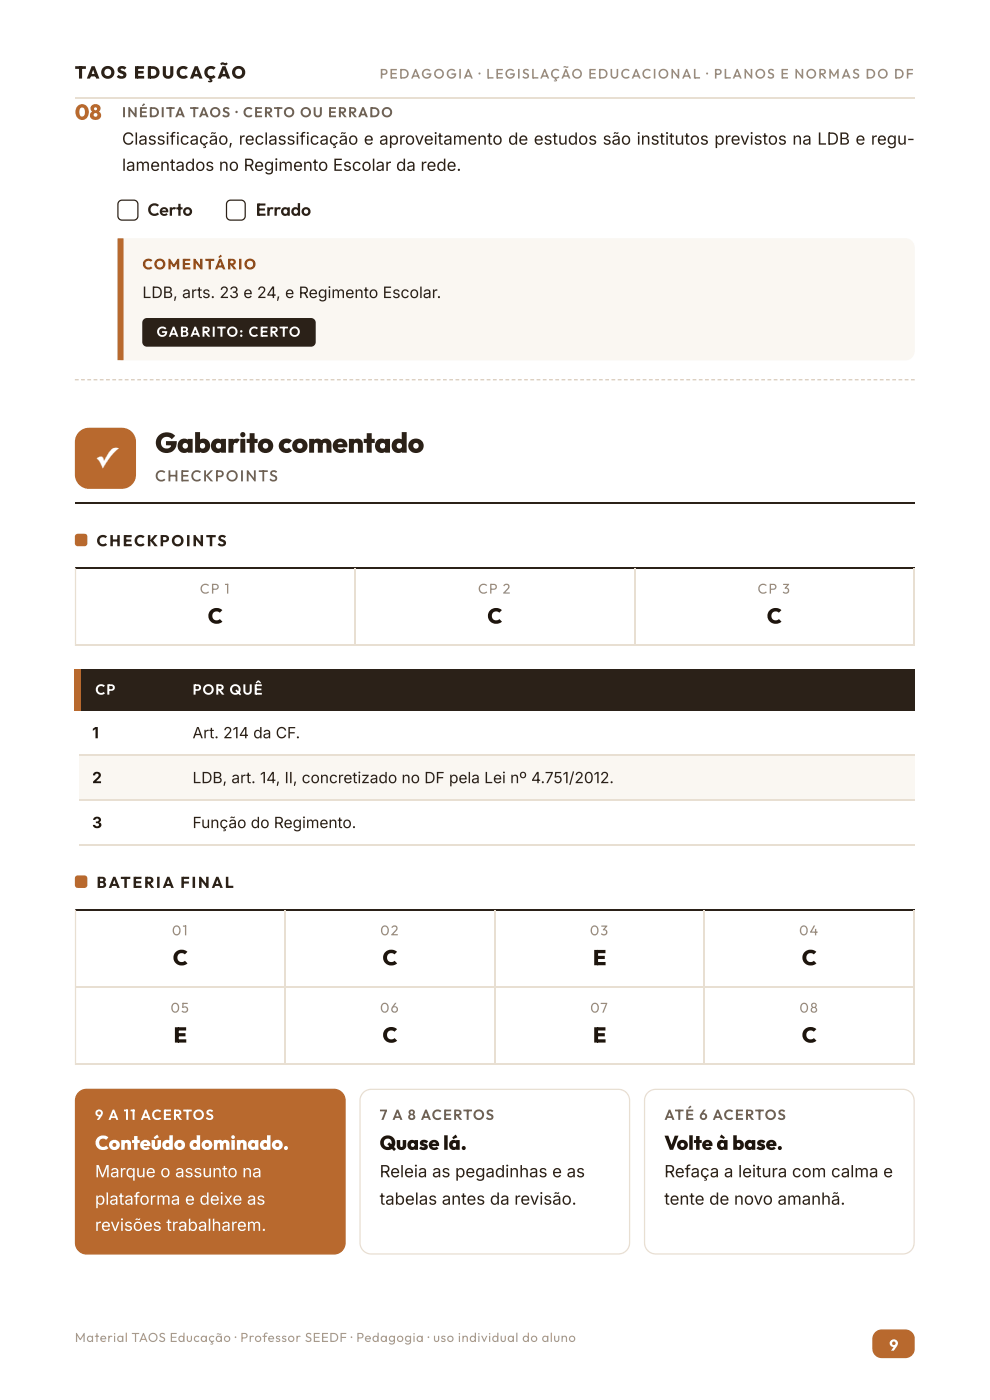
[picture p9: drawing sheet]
<svg xmlns="http://www.w3.org/2000/svg" width="210mm" height="297mm" viewBox="0 0 210 297" stroke-linecap="round" stroke-linejoin="round" font-family="sans-serif">
<path d="M15.9 20.8h178" fill="none" stroke="#e8dfd2" stroke-width=".26"/>
<path d="M185.5 282.6l.5-.3 .7-.2 5.2-.1a2 2 0 0 1 2 2v2.1a2 2 0 0 1-2 2h-5a2 2 0 0 1-2-2l.1-2.4z" fill="#b8692e"/>
<path d="M15.9 80.4h.8v.3h-.8zM17.2 80.4h.8v.3h-.8zM18.5 80.4h.8v.3h-.8zM19.8 80.4h.8v.3h-.8zM21.2 80.4h.8v.3h-.8zM22.5 80.4h.8v.3h-.8zM23.8 80.4h.8v.3h-.8zM25.1 80.4h.8v.3h-.8zM26.5 80.4h.8v.3h-.8zM27.8 80.4h.8v.3h-.8zM29.1 80.4h.8v.3h-.8zM30.4 80.4h.8v.3h-.8zM31.7 80.4h.8v.3h-.8zM33.1 80.4h.8v.3h-.8zM34.4 80.4h.8v.3h-.8zM35.7 80.4h.8v.3h-.8zM37 80.4h.8v.3h-.8zM38.4 80.4h.8v.3h-.8zM39.7 80.4h.8v.3h-.8zM41 80.4h.8v.3h-.8zM42.3 80.4h.8v.3h-.8zM43.7 80.4h.7v.3h-.7zM45 80.4h.8v.3h-.8zM46.3 80.4h.8v.3h-.8zM47.6 80.4h.8v.3h-.8zM48.9 80.4h.8v.3h-.8zM50.3 80.4h.8v.3h-.8zM51.6 80.4h.8v.3h-.8zM52.9 80.4h.8v.3h-.8zM54.2 80.4h.8v.3h-.8zM55.6 80.4h.8v.3h-.8zM56.9 80.4h.8v.3h-.8zM58.2 80.4h.8v.3h-.8zM59.5 80.4h.8v.3h-.8zM60.9 80.4h.7v.3h-.7zM62.2 80.4h.8v.3h-.8zM63.5 80.4h.8v.3h-.8zM64.8 80.4h.8v.3h-.8zM66.1 80.4h.8v.3h-.8zM67.5 80.4h.8v.3h-.8zM68.8 80.4h.8v.3h-.8zM70.1 80.4h.8v.3h-.8zM71.4 80.4h.8v.3h-.8zM72.8 80.4h.8v.3h-.8zM74.1 80.4h.8v.3h-.8zM75.4 80.4h.8v.3h-.8zM76.7 80.4h.8v.3h-.8zM78 80.4h.8v.3h-.8zM79.4 80.4h.8v.3h-.8zM80.7 80.4h.8v.3h-.8zM82 80.4h.8v.3h-.8zM83.3 80.4h.8v.3h-.8zM84.7 80.4h.8v.3h-.8zM86 80.4h.8v.3h-.8zM87.3 80.4h.8v.3h-.8zM88.6 80.4h.8v.3h-.8zM90 80.4h.7v.3h-.7zM91.3 80.4h.8v.3h-.8zM92.6 80.4h.8v.3h-.8zM93.9 80.4h.8v.3h-.8zM95.2 80.4h.8v.3h-.8zM96.6 80.4h.8v.3h-.8zM97.9 80.4h.8v.3h-.8zM99.2 80.4h.8v.3h-.8zM100.5 80.4h.8v.3h-.8zM101.9 80.4h.8v.3h-.8zM103.2 80.4h.8v.3h-.8zM104.5 80.4h.8v.3h-.8zM105.8 80.4h.8v.3h-.8zM107.2 80.4h.7v.3h-.7zM108.5 80.4h.8v.3h-.8zM109.8 80.4h.8v.3h-.8zM111.1 80.4h.8v.3h-.8zM112.4 80.4h.8v.3h-.8zM113.8 80.4h.8v.3h-.8zM115.1 80.4h.8v.3h-.8zM116.4 80.4h.8v.3h-.8zM117.7 80.4h.8v.3h-.8zM119.1 80.4h.8v.3h-.8zM120.4 80.4h.8v.3h-.8zM121.7 80.4h.8v.3h-.8zM123 80.4h.8v.3h-.8zM124.3 80.4h.8v.3h-.8zM125.7 80.4h.8v.3h-.8zM127 80.4h.8v.3h-.8zM128.3 80.4h.8v.3h-.8zM129.6 80.4h.8v.3h-.8zM131 80.4h.8v.3h-.8zM132.3 80.4h.8v.3h-.8zM133.6 80.4h.8v.3h-.8zM134.9 80.4h.8v.3h-.8zM136.3 80.4h.7v.3h-.7zM137.6 80.4h.8v.3h-.8zM138.9 80.4h.8v.3h-.8zM140.2 80.4h.8v.3h-.8zM141.5 80.4h.8v.3h-.8zM142.9 80.4h.8v.3h-.8zM144.2 80.4h.8v.3h-.8zM145.5 80.4h.8v.3h-.8zM146.8 80.4h.8v.3h-.8zM148.2 80.4h.8v.3h-.8zM149.5 80.4h.8v.3h-.8zM150.8 80.4h.8v.3h-.8zM152.1 80.4h.8v.3h-.8zM153.5 80.4h.7v.3h-.7zM154.8 80.4h.8v.3h-.8zM156.1 80.4h.8v.3h-.8zM157.4 80.4h.8v.3h-.8zM158.7 80.4h.8v.3h-.8zM160.1 80.4h.8v.3h-.8zM161.4 80.4h.8v.3h-.8zM162.7 80.4h.8v.3h-.8zM164 80.4h.8v.3h-.8zM165.4 80.4h.8v.3h-.8zM166.7 80.4h.8v.3h-.8zM168 80.4h.8v.3h-.8zM169.3 80.4h.8v.3h-.8zM170.6 80.4h.8v.3h-.8zM172 80.4h.8v.3h-.8zM173.3 80.4h.8v.3h-.8zM174.6 80.4h.8v.3h-.8zM175.9 80.4h.8v.3h-.8zM177.3 80.4h.8v.3h-.8zM178.6 80.4h.8v.3h-.8zM179.9 80.4h.8v.3h-.8zM181.2 80.4h.8v.3h-.8zM182.6 80.4h.7v.3h-.7zM183.9 80.4h.8v.3h-.8zM185.2 80.4h.8v.3h-.8zM186.5 80.4h.8v.3h-.8zM187.8 80.4h.8v.3h-.8zM189.2 80.4h.8v.3h-.8zM190.5 80.4h.8v.3h-.8zM191.8 80.4h.8v.3h-.8zM193.1 80.4h.8v.3h-.8z" fill="#d6cabb"/>
<path d="M25.5 50.5h166.4a1.99 1.99 0 0 1 2 2v22a1.99 1.99 0 0 1-2 2h-166.4z" fill="#faf7f2"/>
<path d="M24.9 50.5h1.3v26h-1.3z" fill="#b8692e"/>
<path d="M15.9 106.8h178M15.9 120.5h178" fill="none" stroke="#2b2118" stroke-width=".26"/>
<path d="M16 120.4v16.6" fill="none" stroke="#e8dfd2" stroke-width=".26"/>
<g fill="#2b2118">
<path d="M16.7 142.1h21.1v8.7h-21.1z"/>
<path d="M37.8 142.1h156.1v8.7h-156.1z"/>
</g>
<g fill="#faf7f2">
<path d="M16.7 160.3h21.1v9.6h-21.1z"/>
<path d="M37.8 160.3h156.1v9.6h-156.1z"/>
</g>
<path d="M15.9 142.1h1.3v8.7h-1.3z" fill="#b8692e"/>
<path d="M16.7 160.2h177.2M16.7 169.7h177.2M16.7 179.2h177.2M16 192.9v33" fill="none" stroke="#e8dfd2" stroke-width=".26"/>
<path d="M25.3 42.7l.6-.2h2.5a.87 .87 0 0 1 .8 .8v2.5a.87 .87 0 0 1-.8 .9h-2.5a.87 .87 0 0 1-.9-.9v-2.5zM48.3 42.7l.6-.2h2.2a.87 .87 0 0 1 .9 .8v2.5a.87 .87 0 0 1-.9 .9h-2.2a.87 .87 0 0 1-.9-.9v-2.5zM15.9 193h178" fill="none" stroke="#2b2118" stroke-width=".26"/>
<path d="M30.5 67.8l.7-.3h34.7a1 1 0 0 1 1 1v4.1a1 1 0 0 1-1 1h-34.7a1 1 0 0 1-1-1v-4.1z" fill="#2b2118"/>
<g fill="#b8692e">
<path d="M16.8 91.6l.9-.6 1-.2 7.1-.1a3 3 0 0 1 3 3v7a3 3 0 0 1-3 3h-6.9a3 3 0 0 1-3-3v-7.1l.3-1.2z"/>
<path d="M16.1 113.4l.4-.2h1.4a.6 .6 0 0 1 .6 .6v1.5a.6 .6 0 0 1-.6 .6h-1.4a.6 .6 0 0 1-.6-.6v-1.5z"/>
</g>
<path d="M16.1 136.9h177.8M75.3 120.6v16.4M134.5 120.6v16.4M193.8 120.6v16.4" fill="none" stroke="#e8dfd2" stroke-width=".26"/>
<path d="M16.1 185.9l.4-.2h1.4a.6 .6 0 0 1 .6 .6v1.5a.6 .6 0 0 1-.6 .6h-1.4a.6 .6 0 0 1-.6-.6v-1.5z" fill="#b8692e"/>
<path d="M60.5 193.1v32.8M104.9 193.1v32.8M149.4 193.1v32.8M193.8 193.1v32.8M16.1 209.4h177.8M16.1 225.8h177.8" fill="none" stroke="#e8dfd2" stroke-width=".26"/>
<path d="M16.7 231.8l.8-.5 .9-.2h52.4a2.37 2.37 0 0 1 2.4 2.4v30.2a2.37 2.37 0 0 1-2.4 2.3h-52.4a2.37 2.37 0 0 1-2.4-2.3v-30.2l.2-.9z" fill="#b8692e"/>
<path d="M16.7 231.8l.8-.5 .9-.2h52.4a2.37 2.37 0 0 1 2.4 2.4v30.2a2.37 2.37 0 0 1-2.4 2.3h-52.4a2.37 2.37 0 0 1-2.4-2.3v-30.2l.2-.9z" fill="none" stroke="#b8692e" stroke-width=".26"/>
<path d="M77 231.8l.8-.5 .9-.2h52.4a2.37 2.37 0 0 1 2.4 2.4v30.2a2.37 2.37 0 0 1-2.4 2.3h-52.4a2.37 2.37 0 0 1-2.4-2.3v-30.2l.2-.9z" fill="#fff"/>
<path d="M77 231.8l.8-.5 .9-.2h52.4a2.37 2.37 0 0 1 2.4 2.4v30.2a2.37 2.37 0 0 1-2.4 2.3h-52.4a2.37 2.37 0 0 1-2.4-2.3v-30.2l.2-.9z" fill="none" stroke="#e8dfd2" stroke-width=".26"/>
<path d="M137.3 231.8l.8-.5 .9-.2h52.4a2.37 2.37 0 0 1 2.4 2.4v30.2a2.37 2.37 0 0 1-2.4 2.3h-52.4a2.37 2.37 0 0 1-2.3-2.3v-30.2l.1-.9z" fill="#fff"/>
<path d="M137.3 231.8l.8-.5 .9-.2h52.4a2.37 2.37 0 0 1 2.4 2.4v30.2a2.37 2.37 0 0 1-2.4 2.3h-52.4a2.37 2.37 0 0 1-2.3-2.3v-30.2l.1-.9z" fill="none" stroke="#e8dfd2" stroke-width=".26"/>
<text font-size="6" fill="#fff" x="20.1" y="99.2">✓</text>
<text font-size="6" fill="#2b2118" x="32.9" y="96">Gabaritocomentado</text>
<text font-size="4.6" fill="#b8692e" x="15.9" y="25.4">08</text>
<g font-size="4.6" fill="#1d150e">
<text x="44.1" y="132.3">C</text>
<text x="103.3" y="132.3">C</text>
<text x="162.6" y="132.3">C</text>
<text x="36.6" y="204.8">C</text>
<text x="81.1" y="204.8">C</text>
<text x="125.7" y="204.8">E</text>
<text x="170" y="204.8">C</text>
<text x="36.8" y="221.2">E</text>
<text x="81.1" y="221.2">C</text>
<text x="125.7" y="221.2">E</text>
<text x="170" y="221.2">C</text>
</g>
<text font-size="4.2" fill="#fff" x="20.1" y="243.9">Conteúdo dominado.</text>
<g font-size="4.2" fill="#1d150e">
<text x="80.5" y="243.9">Quase lá.</text>
<text x="140.8" y="243.9">Volte à base.</text>
</g>
<g font-size="3.7" fill="#2b2118">
<text x="15.9" y="16.7">TAOS EDUCAÇÃO</text>
<text x="31.3" y="45.8">Certo</text>
<text x="54.2" y="45.8">Errado</text>
</g>
<g font-size="3.6" fill="#2b2118">
<text x="25.9" y="30.7">Classificação, reclassificação e aproveitamento de estudos são institutos previstos na LDB e regu‐</text>
<text x="25.9" y="36.2">lamentados no Regimento Escolar da rede.</text>
<text x="80.5" y="249.8">Releia as pegadinhas e as</text>
<text x="140.8" y="249.8">Refaça a leitura com calma e</text>
<text x="80.5" y="255.6">tabelas antes da revisão.</text>
<text x="140.8" y="255.6">tente de novo amanhã.</text>
</g>
<g font-size="3.6" fill="#fff">
<text x="20.1" y="249.8">Marque o assunto na</text>
<text x="20.1" y="255.6">plataforma e deixe as</text>
<text x="20.1" y="261.1">revisões trabalharem.</text>
</g>
<g font-size="3.3" fill="#2b2118">
<text x="30.2" y="63.2">LDB, arts. 23 e 24, e Regimento Escolar.</text>
<text x="20.5" y="115.9">CHECKPOINTS</text>
<text x="40.8" y="156.6">Art. 214 da CF.</text>
<text x="40.8" y="166.2">LDB, art. 14, II, concretizado no DF pela Lei nº 4.751/2012.</text>
<text x="40.8" y="175.7">Função do Regimento.</text>
<text x="20.5" y="188.4">BATERIA FINAL</text>
</g>
<text font-size="3.3" fill="#6f6153" x="32.9" y="102.1">CHECKPOINTS</text>
<g font-size="3.3" fill="#1d150e">
<text x="19.5" y="156.6">1</text>
<text x="19.5" y="166.2">2</text>
<text x="19.5" y="175.7">3</text>
</g>
<text font-size="3.3" fill="#fff" x="188.5" y="286.5">9</text>
<text font-size="3.2" fill="#8a4a1c" x="30.2" y="57.1">COMENTÁRIO</text>
<g font-size="3.1" fill="#fff">
<text x="20.2" y="147.4">CP</text>
<text x="40.8" y="147.4">POR QUÊ</text>
<text x="20.1" y="237.6">9 A 11 ACERTOS</text>
</g>
<g font-size="3.1" fill="#6f6153">
<text x="80.5" y="237.6">7 A 8 ACERTOS</text>
<text x="140.8" y="237.6">ATÉ 6 ACERTOS</text>
</g>
<text font-size="3" fill="#6f6153" x="25.9" y="24.9">INÉDITA TAOS · CERTO OU ERRADO</text>
<text font-size="3" fill="#fff" x="33.2" y="71.4">GABARITO: CERTO</text>
<g font-size="3" fill="#9a8b7c">
<text x="42.4" y="125.9">CP 1</text>
<text x="101.3" y="125.9">CP 2</text>
<text x="160.6" y="125.9">CP 3</text>
<text x="36.5" y="198.4">01</text>
<text x="80.6" y="198.4">02</text>
<text x="125.1" y="198.4">03</text>
<text x="169.4" y="198.4">04</text>
<text x="36.2" y="214.8">05</text>
<text x="80.6" y="214.8">06</text>
<text x="125.1" y="214.8">07</text>
<text x="169.5" y="214.8">08</text>
</g>
<text font-size="2.9" fill="#9a8b7c" x="80.5" y="16.7">PEDAGOGIA · LEGISLAÇÃO EDUCACIONAL · PLANOS E NORMAS DO DF</text>
<text font-size="2.8" fill="#a89a8b" x="15.9" y="284.7">Material TAOS Educação · Professor SEEDF · Pedagogia · uso individual do aluno</text>
</svg>
